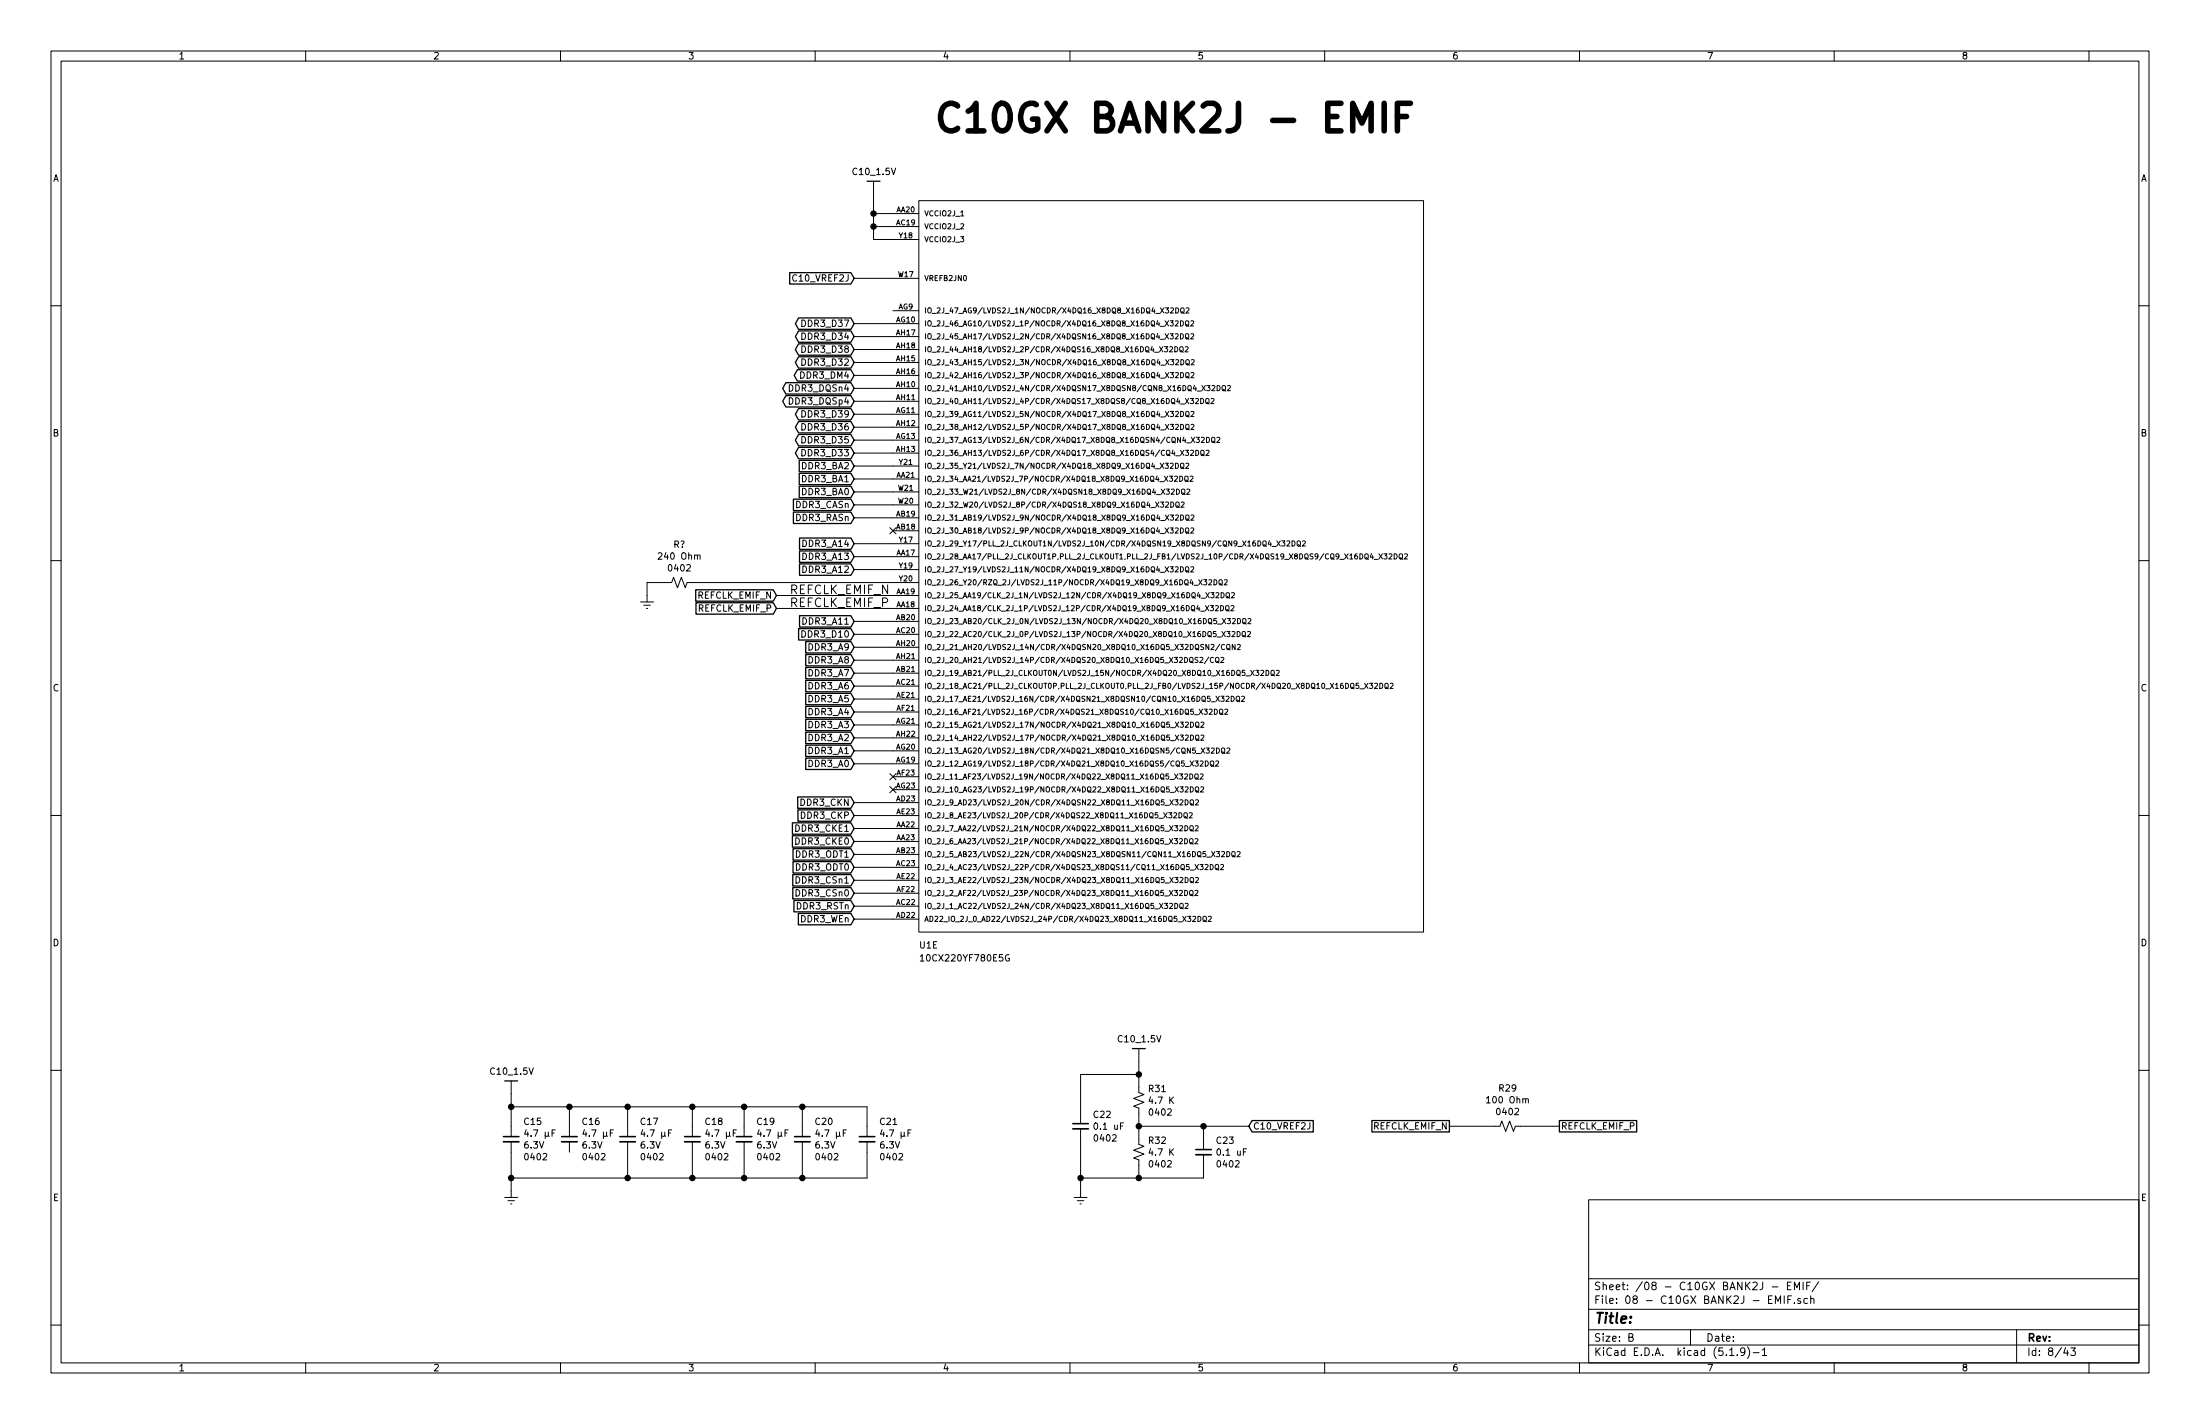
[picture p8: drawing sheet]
EESchema Schematic File Version 4
EELAYER 30 0
EELAYER END
$Descr B 17000 11000
encoding utf-8
Sheet 8 43
Title ""
Date ""
Rev ""
Comp ""
Comment1 ""
Comment2 ""
Comment3 ""
Comment4 ""
$EndDescr
Text Notes 7200 1050 0    213  ~ 43
C10GX BANK2J - EMIF
$Comp
L INTEL_CYCLONE_10_GX_FPGA_DEV_KIT:10CX220YF780E5G U1
U 5 1
P 7100 1650
F 0 "U1" H 7100 -4000 50  0000 L CNN
F 1 "10CX220YF780E5G" H 7100 -4100 50  0000 L CNN
F 2 "INTEL CYCLONE 10 GX FPGA DEV KIT:BGA780C100P28X28_2900X2900X335" H 7100 1850 50  0001 L CNN
F 3 "https://www.mouser.vn/datasheet/2/612/c10gx-51001-1285325.pdf" H 9370 22445 50  0001 L CNN
F 4 "FBGA-780" H 7100 2100 50  0001 L CNN "Chip Set"
F 5 "Intel" H 7100 2200 50  0001 L CNN "Manufacturer"
F 6 "10CX220YF780E5G" H 7100 2000 50  0001 L CNN "MPN"
F 7 "989-10CX220YF780E5G" H 7100 1925 50  0001 L CNN "Digi-Key_PN"
	5    7100 1650
	1    0    0    -1  
$EndComp
$Comp
L INTEL_CYCLONE_10_GX_FPGA_DEV_KIT:GRM155R60J475ME87D C?
U 1 1
P 3950 8800
AR Path="/60A8BAD3/60CF8E42" Ref="C?"  Part="1" 
AR Path="/60A8BB43/60CF8E42" Ref="C15"  Part="1" 
F 0 "C15" H 4042 8937 50  0000 L CNN
F 1 "GRM155R60J475ME87D" H 4042 8846 50  0001 L CNN
F 2 "INTEL CYCLONE 10 GX FPGA DEV KIT:C_0402_1005Metric" H 4100 8750 50  0001 L CNN
F 3 "https://www.murata.com/-/media/webrenewal/support/library/catalog/products/capacitor/ceramiccapacitor/c02e.ashx?la=en-us&cvid=20210120024548000000" H 4100 8750 50  0001 L CNN
F 4 "4.7 µF" H 4042 8846 50  0000 L CNN "value"
F 5 "±20%" H 4100 8450 50  0001 L CNN "Tolerance"
F 6 "6.3V" H 4042 8755 50  0000 L CNN "MAX Voltage"
F 7 "0402" H 4042 8664 50  0000 L CNN "Chip Set"
F 8 "Murata Electronics" H 4100 8250 50  0001 L CNN "Manufacturer"
F 9 "GRM155R60J475ME87D" H 4100 8050 50  0001 L CNN "MPN"
F 10 "490-5408-2-ND" H 4100 8150 50  0001 L CNN "Digi-Key_PN"
	1    3950 8800
	1    0    0    -1  
$EndComp
$Comp
L INTEL_CYCLONE_10_GX_FPGA_DEV_KIT:GRM155R60J475ME87D C?
U 1 1
P 4400 8800
AR Path="/60A8BAD3/60CF8E4F" Ref="C?"  Part="1" 
AR Path="/60A8BB43/60CF8E4F" Ref="C16"  Part="1" 
F 0 "C16" H 4492 8937 50  0000 L CNN
F 1 "GRM155R60J475ME87D" H 4492 8846 50  0001 L CNN
F 2 "INTEL CYCLONE 10 GX FPGA DEV KIT:C_0402_1005Metric" H 4550 8750 50  0001 L CNN
F 3 "https://www.murata.com/-/media/webrenewal/support/library/catalog/products/capacitor/ceramiccapacitor/c02e.ashx?la=en-us&cvid=20210120024548000000" H 4550 8750 50  0001 L CNN
F 4 "4.7 µF" H 4492 8846 50  0000 L CNN "value"
F 5 "±20%" H 4550 8450 50  0001 L CNN "Tolerance"
F 6 "6.3V" H 4492 8755 50  0000 L CNN "MAX Voltage"
F 7 "0402" H 4492 8664 50  0000 L CNN "Chip Set"
F 8 "Murata Electronics" H 4550 8250 50  0001 L CNN "Manufacturer"
F 9 "GRM155R60J475ME87D" H 4550 8050 50  0001 L CNN "MPN"
F 10 "490-5408-2-ND" H 4550 8150 50  0001 L CNN "Digi-Key_PN"
	1    4400 8800
	1    0    0    -1  
$EndComp
$Comp
L INTEL_CYCLONE_10_GX_FPGA_DEV_KIT:GRM155R60J475ME87D C?
U 1 1
P 4850 8800
AR Path="/60A8BAD3/60CF8E5C" Ref="C?"  Part="1" 
AR Path="/60A8BB43/60CF8E5C" Ref="C17"  Part="1" 
F 0 "C17" H 4942 8937 50  0000 L CNN
F 1 "GRM155R60J475ME87D" H 4942 8846 50  0001 L CNN
F 2 "INTEL CYCLONE 10 GX FPGA DEV KIT:C_0402_1005Metric" H 5000 8750 50  0001 L CNN
F 3 "https://www.murata.com/-/media/webrenewal/support/library/catalog/products/capacitor/ceramiccapacitor/c02e.ashx?la=en-us&cvid=20210120024548000000" H 5000 8750 50  0001 L CNN
F 4 "4.7 µF" H 4942 8846 50  0000 L CNN "value"
F 5 "±20%" H 5000 8450 50  0001 L CNN "Tolerance"
F 6 "6.3V" H 4942 8755 50  0000 L CNN "MAX Voltage"
F 7 "0402" H 4942 8664 50  0000 L CNN "Chip Set"
F 8 "Murata Electronics" H 5000 8250 50  0001 L CNN "Manufacturer"
F 9 "GRM155R60J475ME87D" H 5000 8050 50  0001 L CNN "MPN"
F 10 "490-5408-2-ND" H 5000 8150 50  0001 L CNN "Digi-Key_PN"
	1    4850 8800
	1    0    0    -1  
$EndComp
$Comp
L INTEL_CYCLONE_10_GX_FPGA_DEV_KIT:GRM155R60J475ME87D C?
U 1 1
P 5350 8800
AR Path="/60A8BAD3/60CF8E69" Ref="C?"  Part="1" 
AR Path="/60A8BB43/60CF8E69" Ref="C18"  Part="1" 
F 0 "C18" H 5442 8937 50  0000 L CNN
F 1 "GRM155R60J475ME87D" H 5442 8846 50  0001 L CNN
F 2 "INTEL CYCLONE 10 GX FPGA DEV KIT:C_0402_1005Metric" H 5500 8750 50  0001 L CNN
F 3 "https://www.murata.com/-/media/webrenewal/support/library/catalog/products/capacitor/ceramiccapacitor/c02e.ashx?la=en-us&cvid=20210120024548000000" H 5500 8750 50  0001 L CNN
F 4 "4.7 µF" H 5442 8846 50  0000 L CNN "value"
F 5 "±20%" H 5500 8450 50  0001 L CNN "Tolerance"
F 6 "6.3V" H 5442 8755 50  0000 L CNN "MAX Voltage"
F 7 "0402" H 5442 8664 50  0000 L CNN "Chip Set"
F 8 "Murata Electronics" H 5500 8250 50  0001 L CNN "Manufacturer"
F 9 "GRM155R60J475ME87D" H 5500 8050 50  0001 L CNN "MPN"
F 10 "490-5408-2-ND" H 5500 8150 50  0001 L CNN "Digi-Key_PN"
	1    5350 8800
	1    0    0    -1  
$EndComp
$Comp
L INTEL_CYCLONE_10_GX_FPGA_DEV_KIT:GRM155R60J475ME87D C?
U 1 1
P 5750 8800
AR Path="/60A8BAD3/60CF8E76" Ref="C?"  Part="1" 
AR Path="/60A8BB43/60CF8E76" Ref="C19"  Part="1" 
F 0 "C19" H 5842 8937 50  0000 L CNN
F 1 "GRM155R60J475ME87D" H 5842 8846 50  0001 L CNN
F 2 "INTEL CYCLONE 10 GX FPGA DEV KIT:C_0402_1005Metric" H 5900 8750 50  0001 L CNN
F 3 "https://www.murata.com/-/media/webrenewal/support/library/catalog/products/capacitor/ceramiccapacitor/c02e.ashx?la=en-us&cvid=20210120024548000000" H 5900 8750 50  0001 L CNN
F 4 "4.7 µF" H 5842 8846 50  0000 L CNN "value"
F 5 "±20%" H 5900 8450 50  0001 L CNN "Tolerance"
F 6 "6.3V" H 5842 8755 50  0000 L CNN "MAX Voltage"
F 7 "0402" H 5842 8664 50  0000 L CNN "Chip Set"
F 8 "Murata Electronics" H 5900 8250 50  0001 L CNN "Manufacturer"
F 9 "GRM155R60J475ME87D" H 5900 8050 50  0001 L CNN "MPN"
F 10 "490-5408-2-ND" H 5900 8150 50  0001 L CNN "Digi-Key_PN"
	1    5750 8800
	1    0    0    -1  
$EndComp
$Comp
L INTEL_CYCLONE_10_GX_FPGA_DEV_KIT:GRM155R60J475ME87D C?
U 1 1
P 6200 8800
AR Path="/60A8BAD3/60CF8E83" Ref="C?"  Part="1" 
AR Path="/60A8BB43/60CF8E83" Ref="C20"  Part="1" 
F 0 "C20" H 6292 8937 50  0000 L CNN
F 1 "GRM155R60J475ME87D" H 6292 8846 50  0001 L CNN
F 2 "INTEL CYCLONE 10 GX FPGA DEV KIT:C_0402_1005Metric" H 6350 8750 50  0001 L CNN
F 3 "https://www.murata.com/-/media/webrenewal/support/library/catalog/products/capacitor/ceramiccapacitor/c02e.ashx?la=en-us&cvid=20210120024548000000" H 6350 8750 50  0001 L CNN
F 4 "4.7 µF" H 6292 8846 50  0000 L CNN "value"
F 5 "±20%" H 6350 8450 50  0001 L CNN "Tolerance"
F 6 "6.3V" H 6292 8755 50  0000 L CNN "MAX Voltage"
F 7 "0402" H 6292 8664 50  0000 L CNN "Chip Set"
F 8 "Murata Electronics" H 6350 8250 50  0001 L CNN "Manufacturer"
F 9 "GRM155R60J475ME87D" H 6350 8050 50  0001 L CNN "MPN"
F 10 "490-5408-2-ND" H 6350 8150 50  0001 L CNN "Digi-Key_PN"
	1    6200 8800
	1    0    0    -1  
$EndComp
$Comp
L INTEL_CYCLONE_10_GX_FPGA_DEV_KIT:GRM155R60J475ME87D C?
U 1 1
P 6700 8800
AR Path="/60A8BAD3/60CF8E90" Ref="C?"  Part="1" 
AR Path="/60A8BB43/60CF8E90" Ref="C21"  Part="1" 
F 0 "C21" H 6792 8937 50  0000 L CNN
F 1 "GRM155R60J475ME87D" H 6792 8846 50  0001 L CNN
F 2 "INTEL CYCLONE 10 GX FPGA DEV KIT:C_0402_1005Metric" H 6850 8750 50  0001 L CNN
F 3 "https://www.murata.com/-/media/webrenewal/support/library/catalog/products/capacitor/ceramiccapacitor/c02e.ashx?la=en-us&cvid=20210120024548000000" H 6850 8750 50  0001 L CNN
F 4 "4.7 µF" H 6792 8846 50  0000 L CNN "value"
F 5 "±20%" H 6850 8450 50  0001 L CNN "Tolerance"
F 6 "6.3V" H 6792 8755 50  0000 L CNN "MAX Voltage"
F 7 "0402" H 6792 8664 50  0000 L CNN "Chip Set"
F 8 "Murata Electronics" H 6850 8250 50  0001 L CNN "Manufacturer"
F 9 "GRM155R60J475ME87D" H 6850 8050 50  0001 L CNN "MPN"
F 10 "490-5408-2-ND" H 6850 8150 50  0001 L CNN "Digi-Key_PN"
	1    6700 8800
	1    0    0    -1  
$EndComp
$Comp
L INTEL_CYCLONE_10_GX_FPGA_DEV_KIT:C10_1.5V #PWR?
U 1 1
P 3950 8450
AR Path="/60A8BAD3/60CF8E96" Ref="#PWR?"  Part="1" 
AR Path="/60A8BB43/60CF8E96" Ref="#PWR0118"  Part="1" 
F 0 "#PWR0118" H 3700 8400 50  0001 C CNN
F 1 "C10_1.5V" H 3954 8625 50  0000 C CNN
F 2 "" H 3950 8450 50  0001 C CNN
F 3 "" H 3950 8450 50  0001 C CNN
	1    3950 8450
	1    0    0    -1  
$EndComp
Wire Wire Line
	3950 8700 3950 8550
Wire Wire Line
	3950 8550 4400 8550
Wire Wire Line
	6700 8550 6700 8700
Wire Wire Line
	6200 8700 6200 8550
Connection ~ 6200 8550
Wire Wire Line
	6200 8550 6700 8550
Wire Wire Line
	5750 8700 5750 8550
Connection ~ 5750 8550
Wire Wire Line
	5750 8550 6200 8550
Wire Wire Line
	4400 8700 4400 8550
Connection ~ 4400 8550
Wire Wire Line
	4400 8550 4850 8550
Wire Wire Line
	4850 8700 4850 8550
Connection ~ 4850 8550
Wire Wire Line
	4850 8550 5350 8550
Wire Wire Line
	5350 8700 5350 8550
Connection ~ 5350 8550
Wire Wire Line
	5350 8550 5750 8550
Wire Wire Line
	3950 8900 3950 9100
Wire Wire Line
	3950 9100 4850 9100
Wire Wire Line
	6700 9100 6700 8900
Wire Wire Line
	6200 8900 6200 9100
Connection ~ 6200 9100
Wire Wire Line
	6200 9100 6700 9100
Wire Wire Line
	5750 8900 5750 9100
Connection ~ 5750 9100
Wire Wire Line
	5750 9100 6200 9100
Wire Wire Line
	5350 8900 5350 9100
Connection ~ 5350 9100
Wire Wire Line
	5350 9100 5750 9100
Wire Wire Line
	4850 8900 4850 9100
Connection ~ 4850 9100
Wire Wire Line
	4850 9100 5350 9100
Wire Wire Line
	3950 8450 3950 8550
Connection ~ 3950 8550
$Comp
L power:Earth #PWR?
U 1 1
P 3950 9200
AR Path="/60A8BAD3/60CF8EBF" Ref="#PWR?"  Part="1" 
AR Path="/60A8BB43/60CF8EBF" Ref="#PWR0119"  Part="1" 
F 0 "#PWR0119" H 3950 8950 50  0001 C CNN
F 1 "Earth" H 3950 9050 50  0001 C CNN
F 2 "" H 3950 9200 50  0001 C CNN
F 3 "~" H 3950 9200 50  0001 C CNN
	1    3950 9200
	1    0    0    -1  
$EndComp
Wire Wire Line
	3950 9200 3950 9100
Connection ~ 3950 9100
$Comp
L INTEL_CYCLONE_10_GX_FPGA_DEV_KIT:C10_1.5V #PWR?
U 1 1
P 8800 8200
AR Path="/60A8BAD3/60CF8EC7" Ref="#PWR?"  Part="1" 
AR Path="/60A8BB43/60CF8EC7" Ref="#PWR0120"  Part="1" 
F 0 "#PWR0120" H 8550 8150 50  0001 C CNN
F 1 "C10_1.5V" H 8804 8375 50  0000 C CNN
F 2 "" H 8800 8200 50  0001 C CNN
F 3 "" H 8800 8200 50  0001 C CNN
	1    8800 8200
	1    0    0    -1  
$EndComp
$Comp
L INTEL_CYCLONE_10_GX_FPGA_DEV_KIT:RC0402FR-074K7L R?
U 1 1
P 8800 8500
AR Path="/60A8BAD3/60CF8ED4" Ref="R?"  Part="1" 
AR Path="/60A8BB43/60CF8ED4" Ref="R31"  Part="1" 
F 0 "R31" H 8868 8591 50  0000 L CNN
F 1 "RC0402FR-074K7L" H 8868 8546 50  0001 L CNN
F 2 "INTEL CYCLONE 10 GX FPGA DEV KIT:R_0402_1005Metric" H 8900 7650 50  0001 L CNN
F 3 "https://www.mouser.vn/datasheet/2/447/PYu-RC_Group_51_RoHS_L_10-1664068.pdf" H 8800 8500 50  0001 L CNN
F 4 "4.7 K" H 8868 8500 50  0000 L CNN "value"
F 5 "1 %" H 8900 8250 50  0001 L CNN "Tolerance"
F 6 "62.5 mW (1/16 W)" H 8900 8050 50  0001 L CNN "power"
F 7 "0402" H 8868 8409 50  0000 L CNN "Chip Set"
F 8 "Yageo" H 8900 7950 50  0001 L CNN "Manufacturer"
F 9 "RC0402FR-074K7L" H 8900 7850 50  0001 L CNN "MPN"
F 10 "311-4.7KLRTR-ND" H 8900 7750 50  0001 L CNN "Digi-Key_PN"
	1    8800 8500
	1    0    0    -1  
$EndComp
$Comp
L INTEL_CYCLONE_10_GX_FPGA_DEV_KIT:CC0402KRX7R7BB104 C?
U 1 1
P 9300 8900
AR Path="/60A8BAD3/60CF8EE1" Ref="C?"  Part="1" 
AR Path="/60A8BB43/60CF8EE1" Ref="C23"  Part="1" 
F 0 "C23" H 9392 8991 50  0000 L CNN
F 1 "CC0402KRX7R7BB104" H 9392 8946 50  0001 L CNN
F 2 "INTEL CYCLONE 10 GX FPGA DEV KIT:C_0402_1005Metric" H 9450 8850 50  0001 L CNN
F 3 "https://www.mouser.vn/datasheet/2/281/murata_03122018_GCM_Series-1310150.pdf" H 9450 8850 50  0001 L CNN
F 4 "0.1 uF" H 9392 8900 50  0000 L CNN "value"
F 5 "±10%" H 9450 8450 50  0001 L CNN "Tolerance"
F 6 "16V" H 9450 8550 50  0001 L CNN "MAX Voltage"
F 7 "0402" H 9392 8809 50  0000 L CNN "Chip Set"
F 8 "Yageo America/Phycomp" H 9450 8350 50  0001 L CNN "Manufacturer"
F 9 "CC0402KRX7R7BB104" H 9450 8150 50  0001 L CNN "MPN"
F 10 "311-1338-2-ND" H 9450 8250 50  0001 L CNN "Digi-Key_PN"
	1    9300 8900
	1    0    0    -1  
$EndComp
$Comp
L INTEL_CYCLONE_10_GX_FPGA_DEV_KIT:RC0402FR-074K7L R?
U 1 1
P 8800 8900
AR Path="/60A8BAD3/60CF8EEE" Ref="R?"  Part="1" 
AR Path="/60A8BB43/60CF8EEE" Ref="R32"  Part="1" 
F 0 "R32" H 8868 8991 50  0000 L CNN
F 1 "RC0402FR-074K7L" H 8868 8946 50  0001 L CNN
F 2 "INTEL CYCLONE 10 GX FPGA DEV KIT:R_0402_1005Metric" H 8900 8050 50  0001 L CNN
F 3 "https://www.mouser.vn/datasheet/2/447/PYu-RC_Group_51_RoHS_L_10-1664068.pdf" H 8800 8900 50  0001 L CNN
F 4 "4.7 K" H 8868 8900 50  0000 L CNN "value"
F 5 "1 %" H 8900 8650 50  0001 L CNN "Tolerance"
F 6 "62.5 mW (1/16 W)" H 8900 8450 50  0001 L CNN "power"
F 7 "0402" H 8868 8809 50  0000 L CNN "Chip Set"
F 8 "Yageo" H 8900 8350 50  0001 L CNN "Manufacturer"
F 9 "RC0402FR-074K7L" H 8900 8250 50  0001 L CNN "MPN"
F 10 "311-4.7KLRTR-ND" H 8900 8150 50  0001 L CNN "Digi-Key_PN"
	1    8800 8900
	1    0    0    -1  
$EndComp
$Comp
L INTEL_CYCLONE_10_GX_FPGA_DEV_KIT:CC0402KRX7R7BB104 C?
U 1 1
P 8350 8700
AR Path="/60A8BAD3/60CF8EFB" Ref="C?"  Part="1" 
AR Path="/60A8BB43/60CF8EFB" Ref="C22"  Part="1" 
F 0 "C22" H 8442 8791 50  0000 L CNN
F 1 "CC0402KRX7R7BB104" H 8442 8746 50  0001 L CNN
F 2 "INTEL CYCLONE 10 GX FPGA DEV KIT:C_0402_1005Metric" H 8500 8650 50  0001 L CNN
F 3 "https://www.mouser.vn/datasheet/2/281/murata_03122018_GCM_Series-1310150.pdf" H 8500 8650 50  0001 L CNN
F 4 "0.1 uF" H 8442 8700 50  0000 L CNN "value"
F 5 "±10%" H 8500 8250 50  0001 L CNN "Tolerance"
F 6 "16V" H 8500 8350 50  0001 L CNN "MAX Voltage"
F 7 "0402" H 8442 8609 50  0000 L CNN "Chip Set"
F 8 "Yageo America/Phycomp" H 8500 8150 50  0001 L CNN "Manufacturer"
F 9 "CC0402KRX7R7BB104" H 8500 7950 50  0001 L CNN "MPN"
F 10 "311-1338-2-ND" H 8500 8050 50  0001 L CNN "Digi-Key_PN"
	1    8350 8700
	1    0    0    -1  
$EndComp
Wire Wire Line
	8800 8200 8800 8300
Wire Wire Line
	8800 8600 8800 8700
Wire Wire Line
	8350 8600 8350 8300
Wire Wire Line
	8350 8300 8800 8300
Connection ~ 8800 8300
Wire Wire Line
	8800 8300 8800 8400
Wire Wire Line
	8350 8800 8350 9100
Wire Wire Line
	8350 9100 8800 9100
Wire Wire Line
	8800 9100 8800 9000
Wire Wire Line
	8800 9100 9300 9100
Wire Wire Line
	9300 9100 9300 9000
Connection ~ 8800 9100
Wire Wire Line
	9300 8800 9300 8700
Wire Wire Line
	9300 8700 8800 8700
Connection ~ 8800 8700
Wire Wire Line
	8800 8700 8800 8800
$Comp
L power:Earth #PWR?
U 1 1
P 8350 9200
AR Path="/60A8BAD3/60CF8F11" Ref="#PWR?"  Part="1" 
AR Path="/60A8BB43/60CF8F11" Ref="#PWR0121"  Part="1" 
F 0 "#PWR0121" H 8350 8950 50  0001 C CNN
F 1 "Earth" H 8350 9050 50  0001 C CNN
F 2 "" H 8350 9200 50  0001 C CNN
F 3 "~" H 8350 9200 50  0001 C CNN
	1    8350 9200
	1    0    0    -1  
$EndComp
Wire Wire Line
	8350 9100 8350 9200
Connection ~ 8350 9100
Text GLabel 9650 8700 2    50   Input ~ 0
C10_VREF2J
Wire Wire Line
	9650 8700 9300 8700
Connection ~ 9300 8700
$Comp
L INTEL_CYCLONE_10_GX_FPGA_DEV_KIT:RC0402FR-07100RL R29
U 1 1
P 11650 8700
F 0 "R29" V 11355 8700 50  0000 C CNN
F 1 "RC0402FR-07100RL" V 11354 8700 50  0001 C CNN
F 2 "INTEL CYCLONE 10 GX FPGA DEV KIT:R_0402_1005Metric" H 11750 8050 50  0001 L CNN
F 3 "https://www.mouser.vn/datasheet/2/447/PYu-RC_Group_51_RoHS_L_10-1664068.pdf" H 11650 8700 50  0001 L CNN
F 4 "100 Ohm" V 11446 8700 50  0000 C CNN "value"
F 5 "1 %" H 11750 8450 50  0001 L CNN "Tolerance"
F 6 "62.5 mW (1/16 W)" H 11750 8250 50  0001 L CNN "power"
F 7 "0402" V 11537 8700 50  0000 C CNN "Chip Set"
F 8 "Yageo" H 11750 8150 50  0001 L CNN "Manufacturer"
F 9 "RC0402FR-07100RL" H 11750 8050 50  0001 L CNN "MPN"
F 10 "311-100LRTR-ND" H 11750 7950 50  0001 L CNN "Digi-Key_PN"
	1    11650 8700
	0    1    1    0   
$EndComp
Text GLabel 12050 8700 2    50   UnSpc ~ 0
REFCLK_EMIF_P
Text GLabel 11200 8700 0    50   UnSpc ~ 0
REFCLK_EMIF_N
Wire Wire Line
	11750 8700 12050 8700
Wire Wire Line
	11550 8700 11200 8700
$Comp
L INTEL_CYCLONE_10_GX_FPGA_DEV_KIT:C10_1.5V #PWR0122
U 1 1
P 6750 1500
F 0 "#PWR0122" H 6500 1450 50  0001 C CNN
F 1 "C10_1.5V" H 6754 1675 50  0000 C CNN
F 2 "" H 6750 1500 50  0001 C CNN
F 3 "" H 6750 1500 50  0001 C CNN
	1    6750 1500
	1    0    0    -1  
$EndComp
Wire Wire Line
	6900 1650 6750 1650
Wire Wire Line
	6750 1650 6750 1500
Wire Wire Line
	6750 1650 6750 1750
Wire Wire Line
	6750 1750 6900 1750
Connection ~ 6750 1650
Wire Wire Line
	6900 1850 6750 1850
Wire Wire Line
	6750 1850 6750 1750
Connection ~ 6750 1750
Text GLabel 6600 2150 0    50   Input ~ 0
C10_VREF2J
Wire Wire Line
	6900 2150 6600 2150
Text GLabel 6600 2500 0    50   BiDi ~ 0
DDR3_D37
Text GLabel 6600 2600 0    50   BiDi ~ 0
DDR3_D34
Text GLabel 6600 2700 0    50   BiDi ~ 0
DDR3_D38
Text GLabel 6600 2800 0    50   BiDi ~ 0
DDR3_D32
Text GLabel 6600 2900 0    50   BiDi ~ 0
DDR3_DM4
Text GLabel 6600 3000 0    50   BiDi ~ 0
DDR3_DQSn4
Text GLabel 6600 3100 0    50   BiDi ~ 0
DDR3_DQSp4
Text GLabel 6600 3200 0    50   BiDi ~ 0
DDR3_D39
Text GLabel 6600 3300 0    50   BiDi ~ 0
DDR3_D36
Text GLabel 6600 3400 0    50   BiDi ~ 0
DDR3_D35
Text GLabel 6600 3500 0    50   BiDi ~ 0
DDR3_D33
Text GLabel 6600 3600 0    50   Input ~ 0
DDR3_BA2
Text GLabel 6600 3700 0    50   Input ~ 0
DDR3_BA1
Text GLabel 6600 3800 0    50   Input ~ 0
DDR3_BA0
Text GLabel 6600 3900 0    50   Input ~ 0
DDR3_CASn
Text GLabel 6000 4600 0    50   Input ~ 0
REFCLK_EMIF_N
Text GLabel 6000 4700 0    50   Input ~ 0
REFCLK_EMIF_P
Text GLabel 6600 4800 0    50   Input ~ 0
DDR3_A11
Text GLabel 6600 4900 0    50   Input ~ 0
DDR3_D10
Text GLabel 6600 5000 0    50   Input ~ 0
DDR3_A9
Wire Wire Line
	6900 2500 6600 2500
Wire Wire Line
	6900 2600 6600 2600
Wire Wire Line
	6900 2700 6600 2700
Wire Wire Line
	6900 2800 6600 2800
Wire Wire Line
	6900 2900 6600 2900
Wire Wire Line
	6900 3000 6600 3000
Wire Wire Line
	6900 3100 6600 3100
Wire Wire Line
	6900 3200 6600 3200
Wire Wire Line
	6900 3300 6600 3300
Wire Wire Line
	6900 3400 6600 3400
Wire Wire Line
	6900 3500 6600 3500
Wire Wire Line
	6900 3600 6600 3600
Wire Wire Line
	6900 3700 6600 3700
Wire Wire Line
	6900 3800 6600 3800
Wire Wire Line
	6900 3900 6600 3900
Wire Wire Line
	6900 4600 6000 4600
Wire Wire Line
	6900 4700 6000 4700
Wire Wire Line
	6900 4800 6600 4800
Wire Wire Line
	6900 4900 6600 4900
Wire Wire Line
	6900 5000 6600 5000
Wire Wire Line
	6900 5100 6600 5100
Wire Wire Line
	6900 5200 6600 5200
Wire Wire Line
	6900 5300 6600 5300
Wire Wire Line
	6900 5400 6600 5400
Wire Wire Line
	6900 5500 6600 5500
Wire Wire Line
	6900 5600 6600 5600
Text GLabel 6600 4000 0    50   Input ~ 0
DDR3_RASn
Wire Wire Line
	6900 4000 6600 4000
NoConn ~ 6900 4100
Text GLabel 6600 4200 0    50   Input ~ 0
DDR3_A14
Text GLabel 6600 4300 0    50   Input ~ 0
DDR3_A13
Wire Wire Line
	6900 4200 6600 4200
Wire Wire Line
	6900 4300 6600 4300
Text GLabel 6600 4400 0    50   Input ~ 0
DDR3_A12
Wire Wire Line
	6900 4400 6600 4400
$Comp
L INTEL_CYCLONE_10_GX_FPGA_DEV_KIT:RC0402FR-07240RL R?
U 1 1
P 5250 4500
F 0 "R?" V 4955 4500 50  0000 C CNN
F 1 "RC0402FR-07240RL" V 4954 4500 50  0001 C CNN
F 2 "INTEL CYCLONE 10 GX FPGA DEV KIT:R_0402_1005Metric" H 5350 3650 50  0001 L CNN
F 3 "https://www.mouser.vn/datasheet/2/447/PYu-RC_Group_51_RoHS_L_10-1664068.pdf" H 5250 4500 50  0001 L CNN
F 4 "240 Ohm" V 5046 4500 50  0000 C CNN "value"
F 5 "1 %" H 5350 4250 50  0001 L CNN "Tolerance"
F 6 "62.5 mW (1/16 W)" H 5350 4050 50  0001 L CNN "power"
F 7 "0402" V 5137 4500 50  0000 C CNN "Chip Set"
F 8 "Yageo" H 5350 3950 50  0001 L CNN "Manufacturer"
F 9 "RC0402FR-07240RL" H 5350 3850 50  0001 L CNN "MPN"
F 10 "311-240LRTR-ND" H 5350 3750 50  0001 L CNN "Digi-Key_PN"
	1    5250 4500
	0    1    1    0   
$EndComp
$Comp
L power:Earth #PWR?
U 1 1
P 5000 4600
AR Path="/60A8BAD3/60D490F9" Ref="#PWR?"  Part="1" 
AR Path="/60A8BB43/60D490F9" Ref="#PWR0123"  Part="1" 
F 0 "#PWR0123" H 5000 4350 50  0001 C CNN
F 1 "Earth" H 5000 4450 50  0001 C CNN
F 2 "" H 5000 4600 50  0001 C CNN
F 3 "~" H 5000 4600 50  0001 C CNN
	1    5000 4600
	1    0    0    -1  
$EndComp
Wire Wire Line
	5150 4500 5000 4500
Wire Wire Line
	5000 4500 5000 4600
Text Label 6100 4700 0    67   ~ 0
REFCLK_EMIF_P
Text Label 6100 4600 0    67   ~ 0
REFCLK_EMIF_N
Text GLabel 6600 5100 0    50   Input ~ 0
DDR3_A8
Text GLabel 6600 5200 0    50   Input ~ 0
DDR3_A7
Text GLabel 6600 5300 0    50   Input ~ 0
DDR3_A6
Text GLabel 6600 5400 0    50   Input ~ 0
DDR3_A5
Text GLabel 6600 5500 0    50   Input ~ 0
DDR3_A4
Text GLabel 6600 5600 0    50   Input ~ 0
DDR3_A3
Wire Wire Line
	5350 4500 6900 4500
Wire Wire Line
	6900 5700 6600 5700
Wire Wire Line
	6900 5800 6600 5800
Wire Wire Line
	6900 5900 6600 5900
Text GLabel 6600 5700 0    50   Input ~ 0
DDR3_A2
Text GLabel 6600 5800 0    50   Input ~ 0
DDR3_A1
Text GLabel 6600 5900 0    50   Input ~ 0
DDR3_A0
NoConn ~ 6900 6000
NoConn ~ 6900 6100
Text GLabel 6600 6200 0    50   Input ~ 0
DDR3_CKN
Text GLabel 6600 6300 0    50   Input ~ 0
DDR3_CKP
Text GLabel 6600 6400 0    50   Input ~ 0
DDR3_CKE1
Wire Wire Line
	6900 6200 6600 6200
Wire Wire Line
	6900 6300 6600 6300
Wire Wire Line
	6900 6400 6600 6400
Wire Wire Line
	6900 6500 6600 6500
Wire Wire Line
	6900 6600 6600 6600
Wire Wire Line
	6900 6700 6600 6700
Wire Wire Line
	6900 6800 6600 6800
Wire Wire Line
	6900 6900 6600 6900
Wire Wire Line
	6900 7000 6600 7000
Text GLabel 6600 6500 0    50   Input ~ 0
DDR3_CKE0
Text GLabel 6600 6600 0    50   Input ~ 0
DDR3_ODT1
Text GLabel 6600 6700 0    50   Input ~ 0
DDR3_ODT0
Text GLabel 6600 6800 0    50   Input ~ 0
DDR3_CSn1
Text GLabel 6600 6900 0    50   Input ~ 0
DDR3_CSn0
Text GLabel 6600 7000 0    50   Input ~ 0
DDR3_RSTn
Wire Wire Line
	6900 7100 6600 7100
Text GLabel 6600 7100 0    50   Input ~ 0
DDR3_WEn
$EndSCHEMATC
